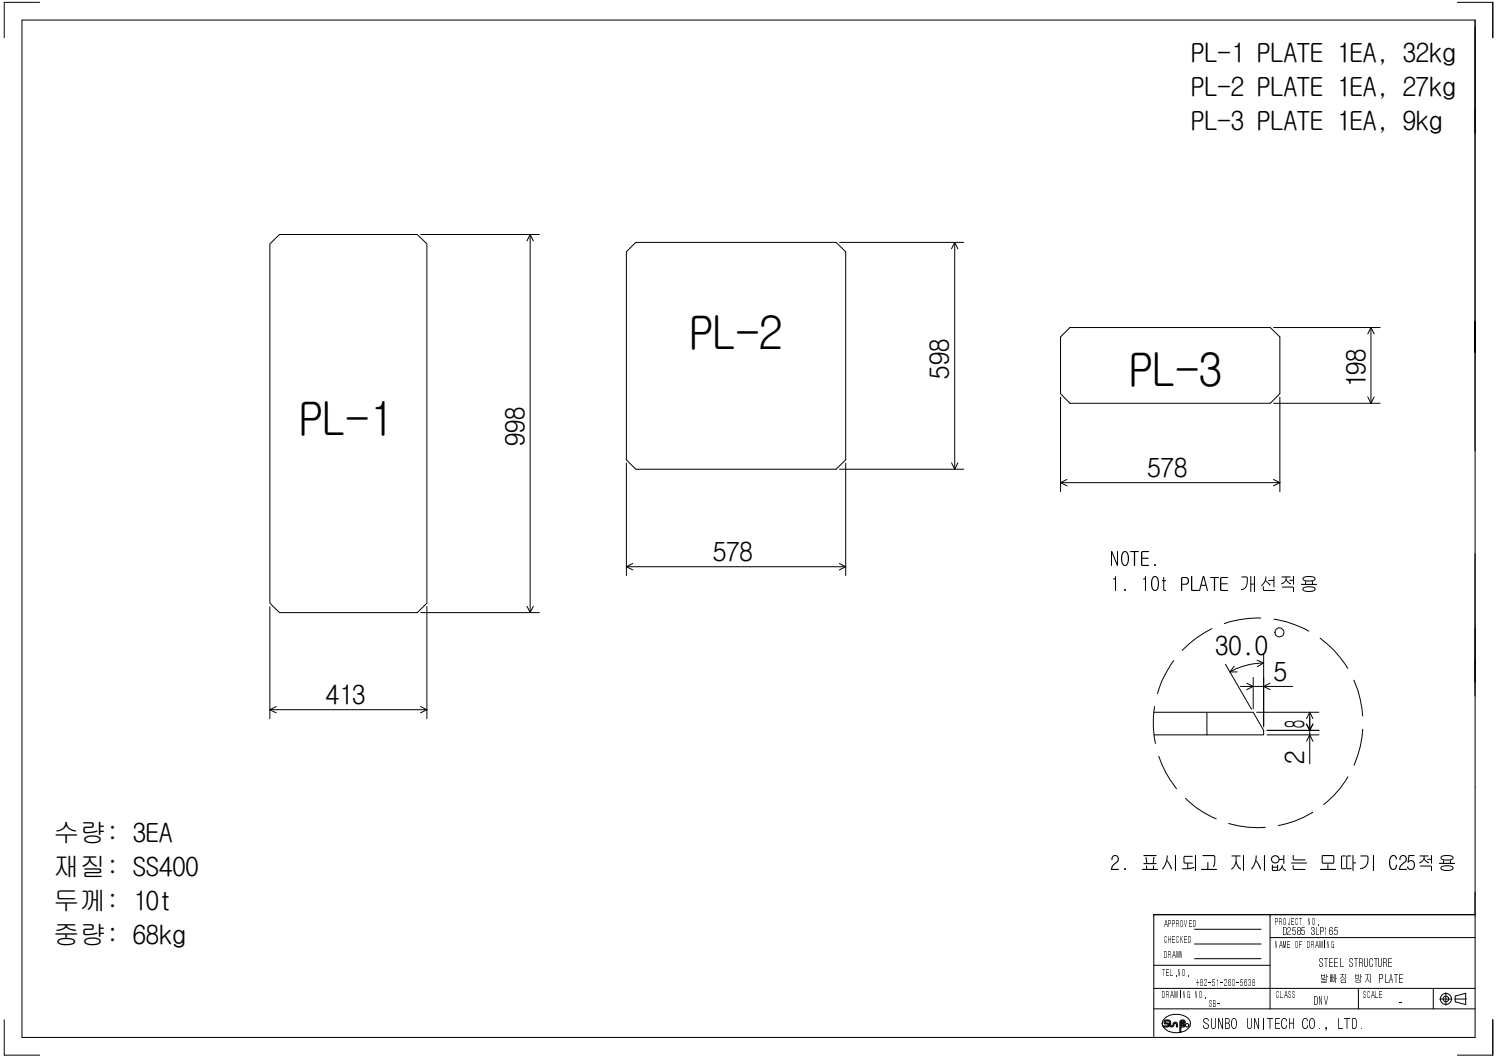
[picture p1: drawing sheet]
<svg xmlns="http://www.w3.org/2000/svg" width="297mm" height="210mm" viewBox="0 0 297 210" stroke-linecap="round" stroke-linejoin="round" font-family="sans-serif">
<g fill="none" stroke="#000" stroke-width=".2">
<path d="M4.4 4h288.3v201.8h-288.3zM7.9 .5h-7.1v7M289.2 .5h7v7M292.7 4v85.5M53.5 48.4l2-1.9h27.3l1.9 1.9v71.3l-1.9 1.8h-27.3l-2-1.8zM83.5 46.5h23.5M105.2 46.5l-.6 1.3M105.2 46.5l.6 1.3M105.2 46.5v75M124.3 50l1.8-1.9h39.8l1.9 1.9v41.2l-1.9 1.9h-39.8l-1.8-1.9zM166.6 48.1h24.6M189.4 48.1l-.6 1.3"/>
<path d="M189.4 48.1l.7 1.3M189.4 48.1v45M210.4 78.8v18.7M212.3 65h39.7l2 1.8v11.3l-2 1.9h-39.7l-1.9-1.9v-11.3zM252.7 65h21.2M254 78.8v18.7M271.4 78.7l.6 1.3M272 65l-.6 1.3M272 65l.7 1.3M272 65v15M272.7 78.7l-.7 1.3M124.3 91.9v22.3"/>
<path d="M166.6 93.1h24.6M167.8 91.9v22.3M188.8 91.8l.6 1.3M190.1 91.8l-.7 1.3M210.4 95.8l1.3 .6M210.4 95.8h43.6M211.7 95.1l-1.3 .7M252.7 95.1l1.3 .7M252.7 80h21.2M254 95.8l-1.3 .6M124.3 112.4l1.3 .7M124.3 112.4h43.5"/>
<path d="M125.6 111.8l-1.3 .6M166.5 111.8l1.3 .6M167.8 112.4l-1.3 .7M53.5 120.4v22.2M83.5 121.5h23.5M84.7 120.4v22.2M104.6 120.3l.6 1.2M105.8 120.3l-.6 1.2M243.2 131.8l5.1 8.9M244 133.3h1.5M244.9 132.2l-.9 1.1M246.1 136.2h10.4"/>
<path d="M247.4 135.6l1.3 .6-1.3 .6M248.7 134.4v6.2M249.4 131l1.3 .5M250.7 131.5a13.6 13.6 0 0 0-6.7 1.8M250.7 131.5l-1.2 .7M250.7 129.8v14.4M252 135.6l-1.3 .6 1.3 .6M53.5 140.8l1.3 .6M53.5 140.8h31.2M54.8 140.2l-1.3 .6M83.4 140.2l1.3 .6M84.7 140.8l-1.3 .6"/>
<path d="M228.9 141.3h19.8l2 3.6v.9h-11.2v-4.5M229 145.8h10.5M249.3 141.3h12.4M251.4 144.9h10.3M251.4 145.8h10.3M259.2 143.6l.7 1.3 .6-1.3M259.2 147.1l.7-1.3 .6 1.3M259.9 141.3v10.3M259.9 141.3l-.7 1.3M259.9 141.3l.6 1.3M228.9 196.1h63.8M228.9 191.5h23.1"/>
<path d="M237 190.2h13.2M237 184.4h13.2M237 187.3h13.2M252 186h40.7M252 181.4v18.8M269.5 196.1v4.1M284.4 196.1v4.1M285.7 198.2h2.4M286.9 196.9v2.5M288.6 198.2h2.4M288.8 197.6l2-.5v2.2l-2-.5zM292.7 181.4h-63.8v24.4"/>
<path d="M.8 202.3v7h7.1M228.9 200.2h63.8M230.7 203.5h.9l.3-.1-.3-.2-.5-.1-.1-.2 .1-.5a.99 .99 0 0 1 1.1 .2l.2 .9h.1l.2-.2a.45 .45 0 0 1 .4-.5 .45 .45 0 0 1 .5 .4v.6h-.2l-.1-.7-.1-.1-.2 .2a.45 .45 0 0 1-.4 .6 .45 .45 0 0 1-.5-.5l-.1-.7h-.7l-.1 .3 .7 .1 .1 .5-.4 .3h-.8M231.1 202.1a3.5 3.5 0 0 1 4.9 .3 1.67 1.67 0 0 1-1.5 2.3 2.9 2.9 0 0 1-3.9-1.6l.2-.7zM234.3 204.8v-1l.7-.1 .2-.2-.1-.4a.52 .52 0 0 0-.4-.8 .52 .52 0 0 0-.6 .5v2.1M234.3 203.2h.5l.1 .3h-.6zM234.4 202.6h.4l.1 .3h-.6zM296.2 202.3v7h-7"/>
<circle cx="253.9" cy="125.5" r=".89"/>
<circle cx="286.9" cy="198.2" r=".58"/>
<circle cx="286.9" cy="198.2" r="1.11"/>
<circle cx="235.6" cy="203.4" r=".35"/>
</g>
<path d="M267 132a20.8 20.8 0 0 0-35 .4 20.8 20.8 0 0 0 15.1 31.6 20.8 20.8 0 0 0 22.3-27l-1.4-3.4-1-1.6" fill="none" stroke="#000" stroke-width=".2" stroke-dasharray="7.5 2.5" stroke-linecap="butt"/>
<g font-size="9.2">
<text x="136.9" y="69.2">PL-2</text>
<text x="224.1" y="76.7">PL-3</text>
<text x="59.4" y="86.4">PL-1</text>
</g>
<g font-size="5.2">
<text x="236.3" y="12.3">PL-1 PLATE 1EA, 32kg</text>
<text x="236.3" y="19.1">PL-2 PLATE 1EA, 27kg</text>
<text x="236.3" y="25.8">PL-3 PLATE 1EA, 9kg</text>
<text x="188.3" y="75.1" transform="rotate(-90 188.3 75.1)">598</text>
<text x="270.9" y="77" transform="rotate(-90 270.9 77)">198</text>
<text x="104.1" y="88.6" transform="rotate(-90 104.1 88.6)">998</text>
<text x="227.7" y="94.7">578</text>
<text x="141.5" y="111.3">578</text>
<text x="241.1" y="130">30.0</text>
<text x="252.8" y="135.1">5</text>
<text x="64.6" y="139.7">413</text>
<text x="258.8" y="144.5" transform="rotate(-90 258.8 144.5)">8</text>
<text x="258.8" y="151.6" transform="rotate(-90 258.8 151.6)">2</text>
<text x="10.6" y="167.1">수량: 3EA</text>
<text x="10.6" y="173.9">재질: SS400</text>
<text x="10.6" y="180.6">두께: 10t</text>
<text x="10.6" y="187.4">중량: 68kg</text>
</g>
<g font-size="3.9">
<text x="220.3" y="112.2">NOTE.</text>
<text x="220.3" y="117.3">1. 10t PLATE 개선적용</text>
<text x="220.3" y="172.6">2. 표시되고 지시없는 모따기 C25적용</text>
</g>
<text font-size="3" x="238.8" y="204.2">SUNBO UNITECH CO., LTD.</text>
<g font-size="2.4">
<text x="261.7" y="191.8">STEEL STRUCTURE</text>
<text x="261.8" y="195.1">발빠짐 방지 PLATE</text>
<text x="260.8" y="199.3">DNV</text>
</g>
<text font-size="2.3" x="254.5" y="185.6">D2585 3LP165</text>
<g font-size="2">
<text x="231" y="184">APPROVED</text>
<text x="253" y="183.4">PROJECT NO.</text>
<text x="230.9" y="187.1">CHECKED</text>
<text x="230.9" y="190.1">DRAWN</text>
<text x="252.9" y="188.2">NAME OF DRAWING</text>
<text x="230.5" y="193.5">TEL.NO.</text>
<text x="237.2" y="195.6">+82-51-260-5638</text>
<text x="230.6" y="198">DRAWING NO.</text>
<text x="239.9" y="199.8">SB-</text>
<text x="253.1" y="198">CLASS</text>
<text x="270.5" y="198.1">SCALE</text>
<text x="277.6" y="199.6">-</text>
</g>
</svg>
